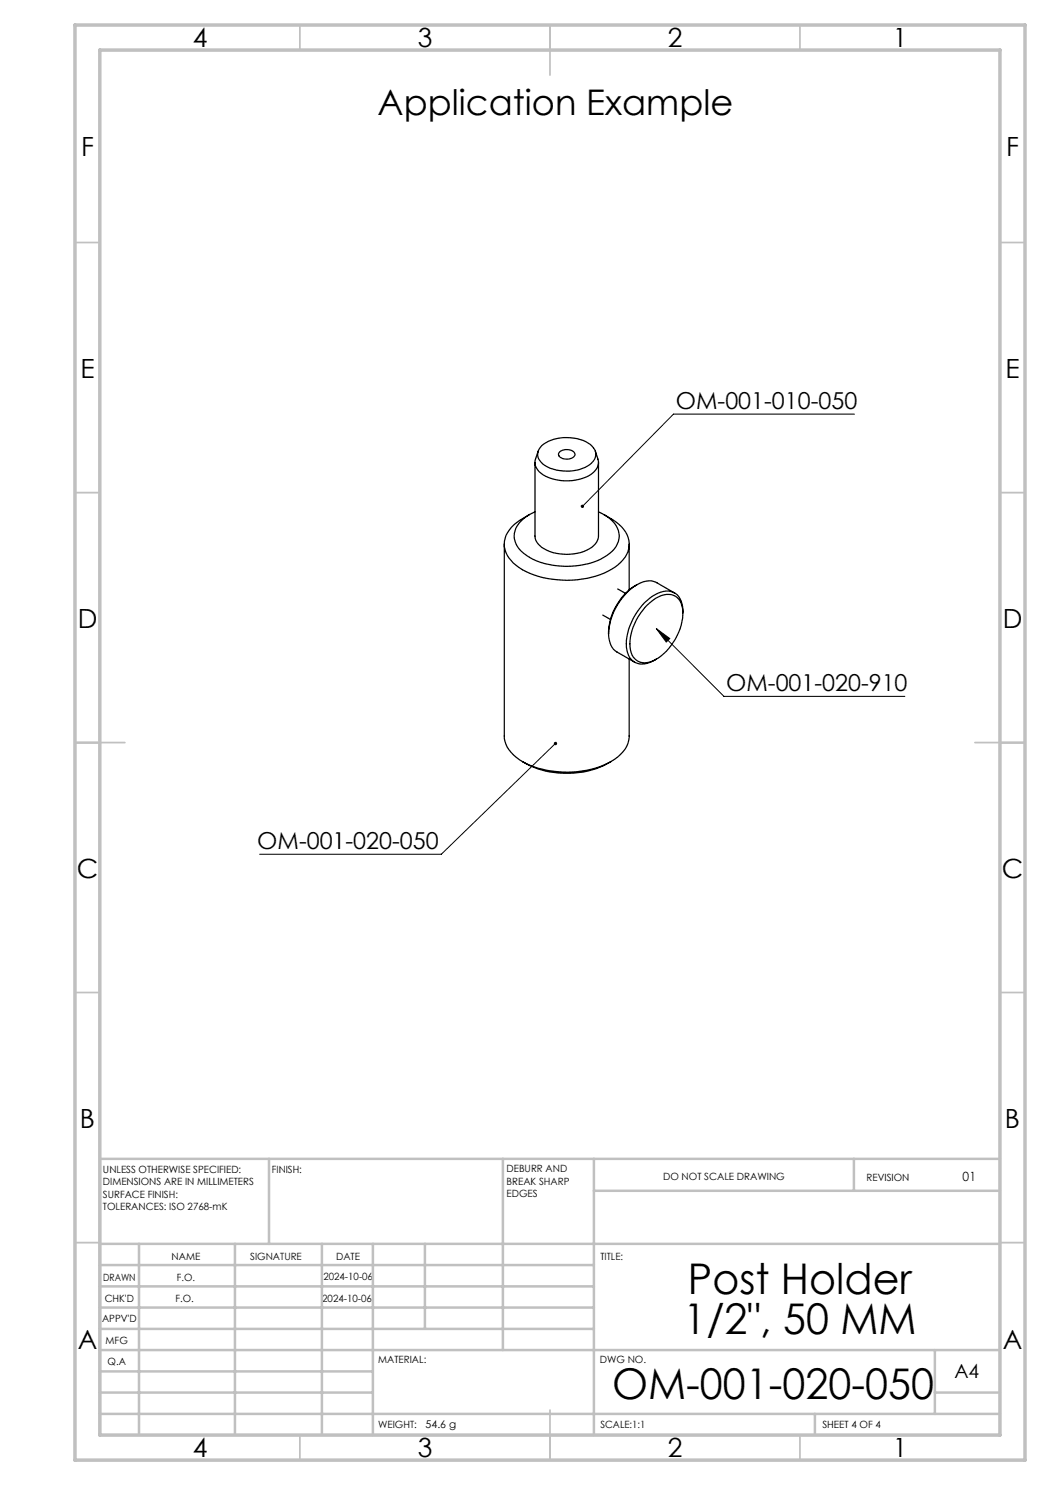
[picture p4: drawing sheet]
<svg xmlns="http://www.w3.org/2000/svg" width="210mm" height="297mm" viewBox="0 0 210 297" stroke-linecap="round" stroke-linejoin="round" font-family="sans-serif">
<g fill="none" stroke="#000" stroke-width=".25">
<path d="M107 92.5v14.7a3.5 3.5 0 0 0 2.4 2.9 9.5 9.5 0 0 0 9.3-1l.6-.7 .4-1.2v-14.7M107.6 90.2l-.5 1.6a2.62 2.62 0 0 0 1.5 3.2 9.6 9.6 0 0 0 9.9-.4 2.56 2.56 0 0 0 1.1-2.8l-.5-1.6M108.3 89.1a8.6 8.6 0 0 1 9.8-.2 2.43 2.43 0 0 1 1 2.3 2.43 2.43 0 0 1-1.6 2 8.9 8.9 0 0 1-8.9-.4 2.29 2.29 0 0 1-.3-3.7zM111.9 90.4a2.19 2.19 0 0 1 3.1 .3 1.33 1.33 0 0 1-1.8 1.1 1.15 1.15 0 0 1-1.4-1.2zM100.9 108.8v38.4a6.3 6.3 0 0 0 3.6 5.1M105.9 102.9l-1.4 .8a6.2 6.2 0 0 0-3.6 5.6 7.5 7.5 0 0 0 5.1 5.4 19.7 19.7 0 0 0 16.3-.9 5.7 5.7 0 0 0 3.5-5.7 6.7 6.7 0 0 0-3.6-4.4l-1.4-.8M107 102.4a6.3 6.3 0 0 0-4.1 4.3 4.9 4.9 0 0 0 3 4.8 16.1 16.1 0 0 0 15.5-.4 4.3 4.3 0 0 0 .6-7.4l-2.3-1.3M123.5 117.8l1.6 .9M125.8 108.8v9.2M127.4 116.9a11.7 11.7 0 0 0-5.7 9.8M134.9 118.6l-3.5-2a3.7 3.7 0 0 0-3.9 .3 12.5 12.5 0 0 0-5.8 9.8M120.5 123l1.6 .9"/>
<path d="M121.7 126.7a4 4 0 0 0 1.7 3.7l3.5 2M125.8 131.8v15.4a5.9 5.9 0 0 1-3.5 5 19.4 19.4 0 0 1-17.8 .1M129 121.5a6.3 6.3 0 0 1 5.2-2.6 3 3 0 0 1 2.3 2.8 11.1 11.1 0 0 1-6.4 10.7 3 3 0 0 1-4.1-3 11.3 11.3 0 0 1 3-7.9zM136.6 122.7a4.1 4.1 0 0 0-1.9-4.2 5.2 5.2 0 0 0-5.3 1.6 12.5 12.5 0 0 0-4.1 9.3 3.2 3.2 0 0 0 3.5 3.4l1.1-.3 1.4-.7M104.5 152.3a18 18 0 0 0 17.7 0"/>
</g>
<path d="M170.9 82.8h-36.2l-18.2 18.5M131.3 125.7l13.5 13.6h36.2M131.3 125.7l2.6 2-.7 .7zM111.1 148.7l-22.8 22.1h-36.4" fill="none" stroke="#000" stroke-width=".2"/>
<g fill="none" stroke="#c0c0c0" stroke-width=".35">
<path d="M60 5v5M110 5v10M160 5v5M15 48.5h5M200 48.5h5M15 98.5h5M200 98.5h5M15 148.5h10M195 148.5h10M15 198.5h5M200 198.5h5M15 248.5h5"/>
<path d="M200 248.5h5M60 287v5M110 282v10M160 287v5"/>
</g>
<g fill="none" stroke="#c0c0c0" stroke-width=".5">
<path d="M53.8 231.8v17M100.6 231.8v38.2M118.8 231.8v55.2M118.8 238.2h81.2M170.8 231.8v6.4M200 231.8h-180v55.2M20 248.8h180M20 257.3h98.8M20 253h98.8M27.8 248.8v38.2M47 248.8v38.2M64.4 248.8v38.2"/>
<path d="M74.6 248.8v38.2M85 248.8v17M20 265.8h98.8M20 261.5h98.8M20 278.5h54.6M20 274.3h54.6M20 270h180M187 278.5h13M187 270v12.8M20 282.8h180M163 282.8v4.2"/>
</g>
<path d="M15 5h190v287h-190zM20 10h180v277h-180z" fill="none" stroke="#c0c0c0" stroke-width=".7"/>
<path d="M110.8 148.5a.35 .35 0 0 0 .1 .5 .35 .35 0 0 0 .5-.1 .35 .35 0 0 0-.1-.5l-.2 .3 .2-.3h-.3zM131.3 125.7l2.6 2-.7 .7zM116.3 101l-.2 .2 .1 .3 .3-.2-.3 .2a.33 .33 0 0 0 .5 0 .33 .33 0 0 0 0-.5 .33 .33 0 0 0-.4 0z" fill="#000"/>
<g font-size="8.5">
<text x="137.6" y="258.8">Post Holder</text>
<text x="136.7" y="266.9">1/2&quot;, 50 MM</text>
<text x="122.4" y="279.7">OM-001-020-050</text>
</g>
<text font-size="7.1" x="75.5" y="23">Application Example</text>
<g font-size="5.3">
<text x="38.5" y="9.5">4</text>
<text x="83.5" y="9.5">3</text>
<text x="133.6" y="9.5">2</text>
<text x="178.6" y="9.5">1</text>
<text x="16.2" y="31.3">F</text>
<text x="201.2" y="31.3">F</text>
<text x="16.1" y="75.5">E</text>
<text x="201.1" y="75.5">E</text>
<text x="15.5" y="125.5">D</text>
<text x="200.5" y="125.5">D</text>
<text x="15.4" y="175.5">C</text>
<text x="200.4" y="175.5">C</text>
<text x="16" y="225.5">B</text>
<text x="201" y="225.5">B</text>
<text x="15.5" y="269.8">A</text>
<text x="200.5" y="269.8">A</text>
<text x="38.5" y="291.5">4</text>
<text x="83.5" y="291.5">3</text>
<text x="133.6" y="291.5">2</text>
<text x="178.6" y="291.5">1</text>
</g>
<g font-size="4.7">
<text x="135.2" y="81.8">OM-001-010-050</text>
<text x="145.2" y="138.2">OM-001-020-910</text>
<text x="51.5" y="169.8">OM-001-020-050</text>
</g>
<text font-size="3.9" x="190.9" y="275.5">A4</text>
<text font-size="2.5" x="192.5" y="236.1">01</text>
<text font-size="2.1" x="85.1" y="285.6">54.6 g</text>
<g font-size="2">
<text x="20.6" y="234.6">UNLESS OTHERWISE SPECIFIED:</text>
<text x="20.6" y="237.1">DIMENSIONS ARE IN MILLIMETERS</text>
<text x="20.6" y="239.6">SURFACE FINISH:</text>
<text x="54.4" y="234.6">FINISH:</text>
<text x="101.3" y="234.5">DEBURR AND</text>
<text x="101.3" y="237">BREAK SHARP</text>
<text x="101.3" y="239.5">EDGES</text>
<text x="132.6" y="236">DO NOT SCALE DRAWING</text>
<text x="173.3" y="236.2">REVISION</text>
<text x="20.6" y="242.1">TOLERANCES: ISO 2768-mK</text>
<text x="34.3" y="252">NAME</text>
<text x="50" y="251.9">SIGNATURE</text>
<text x="67.2" y="251.9">DATE</text>
<text x="120.1" y="251.9">TITLE:</text>
<text x="20.6" y="256.1">DRAWN</text>
<text x="35.3" y="256.1">F.O.</text>
<text x="64.7" y="255.9">2024-10-06</text>
<text x="20.9" y="260.3">CHK'D</text>
<text x="35.1" y="260.3">F.O.</text>
<text x="64.5" y="260.3">2024-10-06</text>
<text x="20.4" y="264.4">APPV'D</text>
<text x="21.1" y="268.8">MFG</text>
<text x="21.5" y="273">Q.A</text>
<text x="75.6" y="272.5">MATERIAL:</text>
<text x="120" y="272.5">DWG NO.</text>
<text x="75.6" y="285.5">WEIGHT:</text>
<text x="120.1" y="285.6">SCALE:1:1</text>
<text x="164.5" y="285.6">SHEET 4 OF 4</text>
</g>
</svg>
